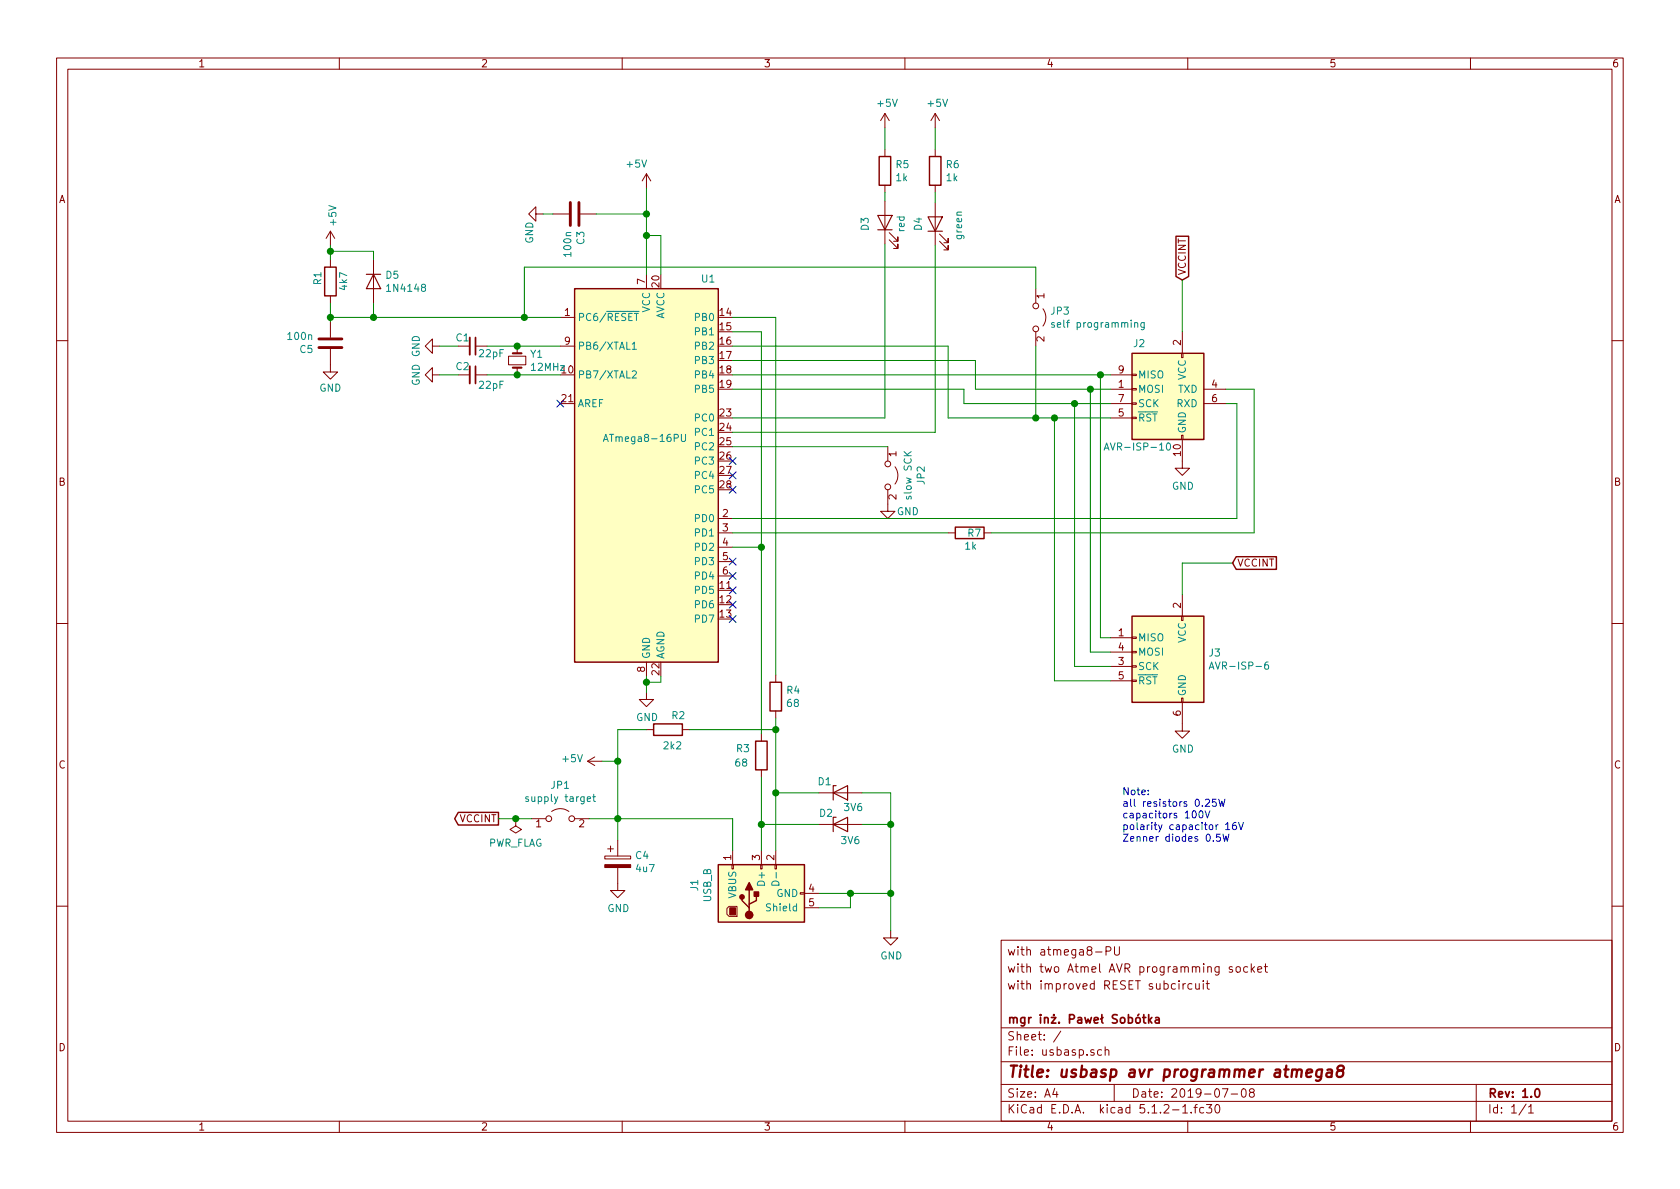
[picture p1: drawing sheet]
EESchema Schematic File Version 4
LIBS:usbasp-cache
EELAYER 29 0
EELAYER END
$Descr A4 11693 8268
encoding utf-8
Sheet 1 1
Title "usbasp avr programmer atmega8"
Date "2019-07-08"
Rev "1.0"
Comp "mgr inż. Paweł Sobótka"
Comment1 ""
Comment2 "with improved RESET subcircuit"
Comment3 "with two Atmel AVR programming socket"
Comment4 "with atmega8-PU"
$EndDescr
$Comp
L MCU_Microchip_ATmega:ATmega8-16PU U1
U 1 1
P 4500 3300
F 0 "U1" H 4930 4670 50  0000 C CNN
F 1 "ATmega8-16PU" H 4490 3560 50  0000 C CNN
F 2 "Package_DIP:DIP-28_W7.62mm" H 4500 3300 50  0001 C CIN
F 3 "http://ww1.microchip.com/downloads/en/DeviceDoc/atmel-2486-8-bit-avr-microcontroller-atmega8_l_datasheet.pdf" H 4500 3300 50  0001 C CNN
	1    4500 3300
	1    0    0    -1  
$EndComp
$Comp
L Device:Crystal_Small Y1
U 1 1
P 3600 2500
F 0 "Y1" V 3554 2588 50  0000 L CNN
F 1 "12MHz" V 3645 2588 50  0000 L CNN
F 2 "Crystal:Crystal_HC52-8mm_Vertical" H 3600 2500 50  0001 C CNN
F 3 "~" H 3600 2500 50  0001 C CNN
	1    3600 2500
	0    1    1    0   
$EndComp
$Comp
L Connector:USB_B J1
U 1 1
P 5300 6210
F 0 "J1" H 5357 6677 50  0000 C CNN
F 1 "USB_B" H 5357 6586 50  0000 C CNN
F 2 "Connector_USB:USB_B_TE_5787834_Vertical" H 5450 6160 50  0001 C CNN
F 3 " ~" H 5450 6160 50  0001 C CNN
	1    5300 6210
	0    -1   -1   0   
$EndComp
$Comp
L Device:LED D3
U 1 1
P 6160 1540
F 0 "D3" H 6150 1680 50  0000 C CNN
F 1 "red" H 6150 1430 50  0000 C CNN
F 2 "LED_THT:LED_D3.0mm" H 6160 1540 50  0001 C CNN
F 3 "~" H 6160 1540 50  0001 C CNN
	1    6160 1540
	0    -1   -1   0   
$EndComp
$Comp
L Device:LED D4
U 1 1
P 6510 1550
F 0 "D4" H 6510 1670 50  0000 C CNN
F 1 "green" H 6500 1390 50  0000 C CNN
F 2 "LED_THT:LED_D3.0mm" H 6510 1550 50  0001 C CNN
F 3 "~" H 6510 1550 50  0001 C CNN
	1    6510 1550
	0    -1   -1   0   
$EndComp
$Comp
L Device:R R1
U 1 1
P 2300 1950
F 0 "R1" V 2210 1920 50  0000 L CNN
F 1 "4k7" V 2390 1880 50  0000 L CNN
F 2 "Resistor_THT:R_Axial_DIN0207_L6.3mm_D2.5mm_P7.62mm_Horizontal" V 2230 1950 50  0001 C CNN
F 3 "~" H 2300 1950 50  0001 C CNN
	1    2300 1950
	1    0    0    -1  
$EndComp
$Comp
L Device:R R5
U 1 1
P 6160 1180
F 0 "R5" H 6230 1226 50  0000 L CNN
F 1 "1k" H 6230 1135 50  0000 L CNN
F 2 "Resistor_THT:R_Axial_DIN0207_L6.3mm_D2.5mm_P7.62mm_Horizontal" V 6090 1180 50  0001 C CNN
F 3 "~" H 6160 1180 50  0001 C CNN
	1    6160 1180
	1    0    0    -1  
$EndComp
$Comp
L Device:R R6
U 1 1
P 6510 1180
F 0 "R6" H 6580 1226 50  0000 L CNN
F 1 "1k" H 6580 1135 50  0000 L CNN
F 2 "Resistor_THT:R_Axial_DIN0207_L6.3mm_D2.5mm_P7.62mm_Horizontal" V 6440 1180 50  0001 C CNN
F 3 "~" H 6510 1180 50  0001 C CNN
	1    6510 1180
	1    0    0    -1  
$EndComp
$Comp
L Device:R R3
U 1 1
P 5300 5250
F 0 "R3" H 5120 5300 50  0000 L CNN
F 1 "68" H 5110 5200 50  0000 L CNN
F 2 "Resistor_THT:R_Axial_DIN0207_L6.3mm_D2.5mm_P7.62mm_Horizontal" V 5230 5250 50  0001 C CNN
F 3 "~" H 5300 5250 50  0001 C CNN
	1    5300 5250
	1    0    0    -1  
$EndComp
$Comp
L Device:R R4
U 1 1
P 5400 4840
F 0 "R4" H 5470 4886 50  0000 L CNN
F 1 "68" H 5470 4795 50  0000 L CNN
F 2 "Resistor_THT:R_Axial_DIN0207_L6.3mm_D2.5mm_P7.62mm_Horizontal" V 5330 4840 50  0001 C CNN
F 3 "~" H 5400 4840 50  0001 C CNN
	1    5400 4840
	1    0    0    -1  
$EndComp
$Comp
L Device:R R2
U 1 1
P 4650 5070
F 0 "R2" V 4550 5090 50  0000 L CNN
F 1 "2k2" V 4760 5030 50  0000 L CNN
F 2 "Resistor_THT:R_Axial_DIN0207_L6.3mm_D2.5mm_P7.62mm_Horizontal" V 4580 5070 50  0001 C CNN
F 3 "~" H 4650 5070 50  0001 C CNN
	1    4650 5070
	0    1    1    0   
$EndComp
$Comp
L Device:R R7
U 1 1
P 6750 3700
F 0 "R7" V 6750 3680 50  0000 L CNN
F 1 "1k" V 6840 3660 50  0000 L CNN
F 2 "Resistor_THT:R_Axial_DIN0207_L6.3mm_D2.5mm_P7.62mm_Horizontal" V 6680 3700 50  0001 C CNN
F 3 "~" H 6750 3700 50  0001 C CNN
	1    6750 3700
	0    1    1    0   
$EndComp
$Comp
L Device:D_Zener D1
U 1 1
P 5850 5510
F 0 "D1" H 5740 5590 50  0000 C CNN
F 1 "3V6" H 5940 5410 50  0000 C CNN
F 2 "Diode_THT:D_DO-35_SOD27_P7.62mm_Horizontal" H 5850 5510 50  0001 C CNN
F 3 "~" H 5850 5510 50  0001 C CNN
	1    5850 5510
	1    0    0    -1  
$EndComp
$Comp
L Device:D_Zener D2
U 1 1
P 5850 5730
F 0 "D2" H 5750 5810 50  0000 C CNN
F 1 "3V6" H 5920 5620 50  0000 C CNN
F 2 "Diode_THT:D_DO-35_SOD27_P7.62mm_Horizontal" H 5850 5730 50  0001 C CNN
F 3 "~" H 5850 5730 50  0001 C CNN
	1    5850 5730
	1    0    0    -1  
$EndComp
$Comp
L Device:C C3
U 1 1
P 4000 1480
F 0 "C3" H 4115 1526 50  0000 L CNN
F 1 "100n" H 4115 1435 50  0000 L CNN
F 2 "Capacitor_THT:C_Rect_L7.0mm_W2.5mm_P5.00mm" H 4038 1330 50  0001 C CNN
F 3 "~" H 4000 1480 50  0001 C CNN
	1    4000 1480
	0    1    1    0   
$EndComp
$Comp
L Device:CP C4
U 1 1
P 4300 5990
F 0 "C4" H 4418 6036 50  0000 L CNN
F 1 "4u7" H 4418 5945 50  0000 L CNN
F 2 "Capacitor_THT:CP_Radial_D5.0mm_P2.50mm" H 4338 5840 50  0001 C CNN
F 3 "~" H 4300 5990 50  0001 C CNN
	1    4300 5990
	1    0    0    -1  
$EndComp
$Comp
L Jumper:Jumper_2_Open JP1
U 1 1
P 3900 5690
F 0 "JP1" H 3900 5925 50  0000 C CNN
F 1 "supply target" H 3900 5834 50  0000 C CNN
F 2 "Connector_PinHeader_2.54mm:PinHeader_1x02_P2.54mm_Vertical" H 3900 5690 50  0001 C CNN
F 3 "~" H 3900 5690 50  0001 C CNN
	1    3900 5690
	1    0    0    -1  
$EndComp
$Comp
L Jumper:Jumper_2_Open JP2
U 1 1
P 6180 3300
F 0 "JP2" H 6180 3535 50  0000 C CNN
F 1 "slow SCK" H 6180 3444 50  0000 C CNN
F 2 "Connector_PinHeader_2.54mm:PinHeader_1x02_P2.54mm_Vertical" H 6180 3300 50  0001 C CNN
F 3 "~" H 6180 3300 50  0001 C CNN
	1    6180 3300
	0    1    1    0   
$EndComp
NoConn ~ 3900 2800
$Comp
L Device:C_Small C1
U 1 1
P 3290 2400
F 0 "C1" V 3230 2330 50  0000 C CNN
F 1 "22pF" V 3340 2530 50  0000 C CNN
F 2 "Capacitor_THT:C_Disc_D5.0mm_W2.5mm_P5.00mm" H 3290 2400 50  0001 C CNN
F 3 "~" H 3290 2400 50  0001 C CNN
	1    3290 2400
	0    1    1    0   
$EndComp
$Comp
L Device:C_Small C2
U 1 1
P 3290 2600
F 0 "C2" V 3230 2530 50  0000 C CNN
F 1 "22pF" V 3360 2730 50  0000 C CNN
F 2 "Capacitor_THT:C_Disc_D5.0mm_W2.5mm_P5.00mm" H 3290 2600 50  0001 C CNN
F 3 "~" H 3290 2600 50  0001 C CNN
	1    3290 2600
	0    1    1    0   
$EndComp
$Comp
L power:GND #PWR04
U 1 1
P 3780 1480
F 0 "#PWR04" H 3780 1230 50  0001 C CNN
F 1 "GND" H 3910 1390 50  0000 C CNN
F 2 "" H 3780 1480 50  0001 C CNN
F 3 "" H 3780 1480 50  0001 C CNN
	1    3780 1480
	0    1    1    0   
$EndComp
$Comp
L power:+5V #PWR01
U 1 1
P 2300 1700
F 0 "#PWR01" H 2300 1550 50  0001 C CNN
F 1 "+5V" V 2315 1828 50  0000 L CNN
F 2 "" H 2300 1700 50  0001 C CNN
F 3 "" H 2300 1700 50  0001 C CNN
	1    2300 1700
	1    0    0    -1  
$EndComp
$Comp
L power:GND #PWR02
U 1 1
P 3060 2400
F 0 "#PWR02" H 3060 2150 50  0001 C CNN
F 1 "GND" H 3060 2240 50  0000 C CNN
F 2 "" H 3060 2400 50  0001 C CNN
F 3 "" H 3060 2400 50  0001 C CNN
	1    3060 2400
	0    1    1    0   
$EndComp
$Comp
L power:GND #PWR03
U 1 1
P 3060 2600
F 0 "#PWR03" H 3060 2350 50  0001 C CNN
F 1 "GND" H 3060 2440 50  0000 C CNN
F 2 "" H 3060 2600 50  0001 C CNN
F 3 "" H 3060 2600 50  0001 C CNN
	1    3060 2600
	0    1    1    0   
$EndComp
$Comp
L power:+5V #PWR07
U 1 1
P 4500 1300
F 0 "#PWR07" H 4500 1150 50  0001 C CNN
F 1 "+5V" H 4430 1470 50  0000 C CNN
F 2 "" H 4500 1300 50  0001 C CNN
F 3 "" H 4500 1300 50  0001 C CNN
	1    4500 1300
	1    0    0    -1  
$EndComp
Wire Wire Line
	4500 1900 4500 1630
Wire Wire Line
	3850 1480 3780 1480
Wire Wire Line
	4150 1480 4500 1480
Connection ~ 4500 1480
Wire Wire Line
	4500 1480 4500 1300
Wire Wire Line
	4600 1900 4600 1630
Wire Wire Line
	4600 1630 4500 1630
Connection ~ 4500 1630
Wire Wire Line
	4500 1630 4500 1480
Wire Wire Line
	3900 2400 3600 2400
Wire Wire Line
	3900 2600 3600 2600
Wire Wire Line
	3600 2600 3390 2600
Connection ~ 3600 2600
Wire Wire Line
	3600 2400 3390 2400
Connection ~ 3600 2400
Wire Wire Line
	3060 2400 3190 2400
Wire Wire Line
	3060 2600 3190 2600
$Comp
L power:+5V #PWR09
U 1 1
P 6160 880
F 0 "#PWR09" H 6160 730 50  0001 C CNN
F 1 "+5V" H 6175 1053 50  0000 C CNN
F 2 "" H 6160 880 50  0001 C CNN
F 3 "" H 6160 880 50  0001 C CNN
	1    6160 880 
	1    0    0    -1  
$EndComp
$Comp
L power:+5V #PWR012
U 1 1
P 6510 880
F 0 "#PWR012" H 6510 730 50  0001 C CNN
F 1 "+5V" H 6525 1053 50  0000 C CNN
F 2 "" H 6510 880 50  0001 C CNN
F 3 "" H 6510 880 50  0001 C CNN
	1    6510 880 
	1    0    0    -1  
$EndComp
Wire Wire Line
	6160 880  6160 1030
Wire Wire Line
	6510 880  6510 1030
Wire Wire Line
	6160 1330 6160 1390
Wire Wire Line
	6510 1330 6510 1400
$Comp
L power:GND #PWR010
U 1 1
P 6180 3500
F 0 "#PWR010" H 6180 3250 50  0001 C CNN
F 1 "GND" H 6320 3450 50  0000 C CNN
F 2 "" H 6180 3500 50  0001 C CNN
F 3 "" H 6180 3500 50  0001 C CNN
	1    6180 3500
	1    0    0    -1  
$EndComp
Wire Wire Line
	5100 2900 6160 2900
Wire Wire Line
	6160 2900 6160 1690
Wire Wire Line
	6180 3100 5100 3100
$Comp
L power:GND #PWR011
U 1 1
P 6200 6470
F 0 "#PWR011" H 6200 6220 50  0001 C CNN
F 1 "GND" H 6205 6297 50  0000 C CNN
F 2 "" H 6200 6470 50  0001 C CNN
F 3 "" H 6200 6470 50  0001 C CNN
	1    6200 6470
	1    0    0    -1  
$EndComp
Wire Wire Line
	6000 5510 6200 5510
Wire Wire Line
	6200 5510 6200 5730
Wire Wire Line
	6000 5730 6200 5730
Connection ~ 6200 5730
Wire Wire Line
	5700 6210 5920 6210
Wire Wire Line
	6200 5730 6200 6210
Connection ~ 6200 6210
Wire Wire Line
	6200 6210 6200 6470
Wire Wire Line
	5300 5400 5300 5730
Wire Wire Line
	5700 5510 5400 5510
Connection ~ 5400 5510
Wire Wire Line
	5400 5510 5400 5910
Wire Wire Line
	5700 5730 5300 5730
Connection ~ 5300 5730
Wire Wire Line
	5300 5730 5300 5910
Wire Wire Line
	5300 5100 5300 3800
Wire Wire Line
	5300 2300 5100 2300
Wire Wire Line
	5100 3800 5300 3800
Connection ~ 5300 3800
Wire Wire Line
	5300 3800 5300 2300
Wire Wire Line
	5400 2200 5100 2200
Text GLabel 8230 1940 1    50   Input ~ 0
VCCINT
Wire Wire Line
	5400 4990 5400 5070
Wire Wire Line
	4800 5070 5400 5070
Connection ~ 5400 5070
Wire Wire Line
	5400 5070 5400 5510
Wire Wire Line
	5400 4690 5400 2200
Text GLabel 3470 5690 0    50   Output ~ 0
VCCINT
Wire Wire Line
	4300 5840 4300 5690
Wire Wire Line
	4300 5070 4500 5070
Wire Wire Line
	4100 5690 4300 5690
Connection ~ 4300 5690
Wire Wire Line
	4300 5690 4300 5290
Wire Wire Line
	3700 5690 3590 5690
$Comp
L power:GND #PWR08
U 1 1
P 4500 4810
F 0 "#PWR08" H 4500 4560 50  0001 C CNN
F 1 "GND" H 4505 4637 50  0000 C CNN
F 2 "" H 4500 4810 50  0001 C CNN
F 3 "" H 4500 4810 50  0001 C CNN
	1    4500 4810
	1    0    0    -1  
$EndComp
Wire Wire Line
	4500 4810 4500 4740
Wire Wire Line
	4600 4700 4600 4740
Wire Wire Line
	4600 4740 4500 4740
Connection ~ 4500 4740
Wire Wire Line
	4500 4740 4500 4700
Wire Wire Line
	5100 5910 5100 5690
Wire Wire Line
	5100 5690 4300 5690
$Comp
L power:+5V #PWR05
U 1 1
P 4190 5290
F 0 "#PWR05" H 4190 5140 50  0001 C CNN
F 1 "+5V" V 4205 5418 50  0000 L CNN
F 2 "" H 4190 5290 50  0001 C CNN
F 3 "" H 4190 5290 50  0001 C CNN
	1    4190 5290
	0    -1   -1   0   
$EndComp
Wire Wire Line
	4190 5290 4300 5290
Connection ~ 4300 5290
Wire Wire Line
	4300 5290 4300 5070
Wire Wire Line
	5100 3700 6600 3700
Wire Wire Line
	5100 2400 6600 2400
Wire Wire Line
	6600 2400 6600 2900
Wire Wire Line
	3900 2200 3650 2200
Connection ~ 3650 2200
Wire Wire Line
	3650 1850 3650 2200
Wire Wire Line
	5100 3000 6510 3000
Wire Wire Line
	6510 3000 6510 1700
Wire Wire Line
	7210 1850 3650 1850
$Comp
L power:GND #PWR06
U 1 1
P 4300 6140
F 0 "#PWR06" H 4300 5890 50  0001 C CNN
F 1 "GND" H 4305 5967 50  0000 C CNN
F 2 "" H 4300 6140 50  0001 C CNN
F 3 "" H 4300 6140 50  0001 C CNN
	1    4300 6140
	1    0    0    -1  
$EndComp
$Comp
L power:GND #PWR013
U 1 1
P 8230 3200
F 0 "#PWR013" H 8230 2950 50  0001 C CNN
F 1 "GND" H 8235 3027 50  0000 C CNN
F 2 "" H 8230 3200 50  0001 C CNN
F 3 "" H 8230 3200 50  0001 C CNN
	1    8230 3200
	1    0    0    -1  
$EndComp
NoConn ~ 5100 3200
NoConn ~ 5100 3300
NoConn ~ 5100 3400
NoConn ~ 5100 3900
NoConn ~ 5100 4000
NoConn ~ 5100 4100
NoConn ~ 5100 4200
NoConn ~ 5100 4300
Wire Wire Line
	5700 6310 5920 6310
Wire Wire Line
	5920 6310 5920 6210
Connection ~ 5920 6210
Wire Wire Line
	5920 6210 6200 6210
Wire Wire Line
	6600 2900 7210 2900
$Comp
L Jumper:Jumper_2_Open JP3
U 1 1
P 7210 2200
F 0 "JP3" V 7164 2298 50  0000 L CNN
F 1 "self programming" V 7255 2298 50  0000 L CNN
F 2 "Connector_PinHeader_2.54mm:PinHeader_1x02_P2.54mm_Vertical" H 7210 2200 50  0001 C CNN
F 3 "~" H 7210 2200 50  0001 C CNN
	1    7210 2200
	0    1    1    0   
$EndComp
Wire Wire Line
	7210 2400 7210 2900
Connection ~ 7210 2900
Wire Wire Line
	7210 2900 7340 2900
Wire Wire Line
	7210 2000 7210 1850
Wire Wire Line
	8530 2700 8730 2700
Wire Wire Line
	8730 2700 8730 3700
Wire Wire Line
	6900 3700 8730 3700
Wire Wire Line
	8610 3600 8610 2800
Wire Wire Line
	8610 2800 8530 2800
Wire Wire Line
	5100 3600 8610 3600
$Comp
L avr-isp-10:AVR-ISP-10 J2
U 1 1
P 8130 2800
F 0 "J2" H 8330 3220 50  0000 C CNN
F 1 "AVR-ISP-10" H 8340 2500 50  0000 C CNN
F 2 "Connector_IDC:IDC-Header_2x05_P2.54mm_Vertical" V 7880 2850 50  0001 C CNN
F 3 " ~" H 6855 2250 50  0001 C CNN
	1    8130 2800
	-1   0    0    -1  
$EndComp
Wire Wire Line
	6790 2500 6790 2700
Wire Wire Line
	6790 2700 7590 2700
Wire Wire Line
	5100 2500 6790 2500
Wire Wire Line
	6710 2700 6710 2800
Wire Wire Line
	6710 2800 7480 2800
Wire Wire Line
	5100 2700 6710 2700
$Comp
L Connector:AVR-ISP-6 J3
U 1 1
P 8130 4630
F 0 "J3" H 7850 4726 50  0000 R CNN
F 1 "AVR-ISP-6" H 7850 4635 50  0000 R CNN
F 2 "Connector_IDC:IDC-Header_2x03_P2.54mm_Vertical" V 7880 4680 50  0001 C CNN
F 3 " ~" H 6855 4080 50  0001 C CNN
	1    8130 4630
	-1   0    0    -1  
$EndComp
Wire Wire Line
	7730 4530 7590 4530
Wire Wire Line
	7590 4530 7590 2700
Connection ~ 7590 2700
Wire Wire Line
	7590 2700 7730 2700
Wire Wire Line
	7730 4630 7480 4630
Wire Wire Line
	7480 4630 7480 2800
Connection ~ 7480 2800
Wire Wire Line
	7480 2800 7730 2800
Wire Wire Line
	7340 2900 7340 4730
Wire Wire Line
	7340 4730 7730 4730
Connection ~ 7340 2900
Wire Wire Line
	7340 2900 7730 2900
$Comp
L power:GND #PWR014
U 1 1
P 8230 5030
F 0 "#PWR014" H 8230 4780 50  0001 C CNN
F 1 "GND" H 8235 4857 50  0000 C CNN
F 2 "" H 8230 5030 50  0001 C CNN
F 3 "" H 8230 5030 50  0001 C CNN
	1    8230 5030
	1    0    0    -1  
$EndComp
Text GLabel 8580 3910 2    50   Input ~ 0
VCCINT
Wire Wire Line
	8580 3910 8230 3910
Wire Wire Line
	8230 3910 8230 4130
Wire Wire Line
	5100 2600 7660 2600
Wire Wire Line
	7730 4430 7660 4430
Wire Wire Line
	7660 4430 7660 2600
Connection ~ 7660 2600
Wire Wire Line
	7660 2600 7730 2600
Wire Wire Line
	8230 1940 8230 2300
$Comp
L power:PWR_FLAG #FLG0101
U 1 1
P 3590 5690
F 0 "#FLG0101" H 3590 5765 50  0001 C CNN
F 1 "PWR_FLAG" H 3590 5863 50  0000 C CNN
F 2 "" H 3590 5690 50  0001 C CNN
F 3 "~" H 3590 5690 50  0001 C CNN
	1    3590 5690
	1    0    0    1   
$EndComp
Connection ~ 3590 5690
Wire Wire Line
	3590 5690 3470 5690
$Comp
L Device:C C5
U 1 1
P 2300 2380
F 0 "C5" H 2415 2426 50  0000 L CNN
F 1 "100n" H 2415 2335 50  0000 L CNN
F 2 "Capacitor_THT:C_Rect_L7.0mm_W2.5mm_P5.00mm" H 2338 2230 50  0001 C CNN
F 3 "~" H 2300 2380 50  0001 C CNN
	1    2300 2380
	-1   0    0    1   
$EndComp
Wire Wire Line
	2300 1700 2300 1740
Wire Wire Line
	2300 2230 2300 2200
Wire Wire Line
	2300 1740 2600 1740
Wire Wire Line
	2600 1740 2600 1800
Connection ~ 2300 1740
Wire Wire Line
	2300 1740 2300 1800
Wire Wire Line
	2300 2200 2600 2200
Connection ~ 2300 2200
Wire Wire Line
	2300 2200 2300 2100
Wire Wire Line
	2600 2100 2600 2200
Connection ~ 2600 2200
Wire Wire Line
	2600 2200 3650 2200
$Comp
L power:GND #PWR015
U 1 1
P 2300 2530
F 0 "#PWR015" H 2300 2280 50  0001 C CNN
F 1 "GND" H 2300 2370 50  0000 C CNN
F 2 "" H 2300 2530 50  0001 C CNN
F 3 "" H 2300 2530 50  0001 C CNN
	1    2300 2530
	1    0    0    -1  
$EndComp
$Comp
L Diode:1N4148 D5
U 1 1
P 2600 1950
F 0 "D5" V 2554 2029 50  0000 L CNN
F 1 "1N4148" V 2645 2029 50  0000 L CNN
F 2 "Diode_THT:D_DO-35_SOD27_P7.62mm_Horizontal" H 2600 1775 50  0001 C CNN
F 3 "https://assets.nexperia.com/documents/data-sheet/1N4148_1N4448.pdf" H 2600 1950 50  0001 C CNN
	1    2600 1950
	0    1    1    0   
$EndComp
Text Notes 7810 5860 0    50   ~ 0
Note: \nall resistors 0.25W\ncapacitors 100V\npolarity capacitor 16V\nZenner diodes 0.5W
$EndSCHEMATC
